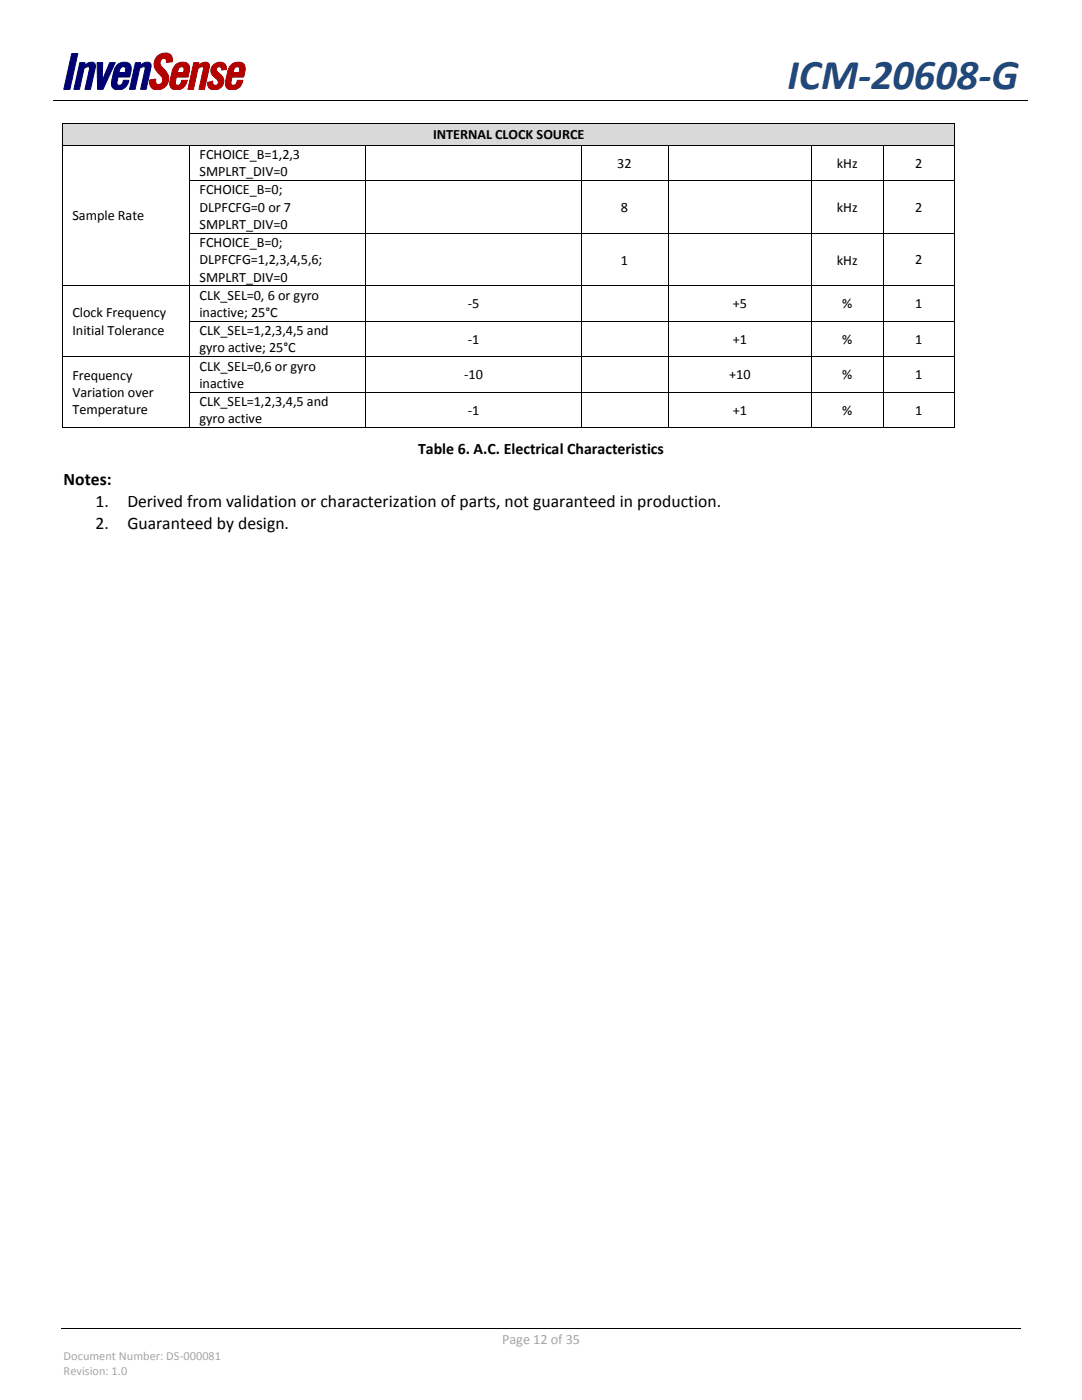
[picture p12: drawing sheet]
<svg xmlns="http://www.w3.org/2000/svg" width="216mm" height="279mm" viewBox="0 0 216 279" stroke-linecap="round" stroke-linejoin="round" font-family="sans-serif">
<path d="M10.5 20.2h194.6M12.2 265.2h191.5" fill="none" stroke="#000" stroke-width=".2"/>
<path d="M58.5 20.1h.2v.1h-.2z" fill-rule="evenodd" fill="#000"/>
<g fill="#000073" stroke="#000073" stroke-width=".2">
<path d="M14.3 10.7h1.2l-1.6 7.1h-1.2z" fill-rule="evenodd"/>
<path d="M15.9 12.5h1.1l-.2 .5a1.57 1.57 0 0 1 2.1-.3l.1 .8-.9 4.3h-1.1l.9-4.1-.1-.2-.2-.2-.8 .4-1 4.1h-1.1z" fill-rule="evenodd"/>
<path d="M19.4 12.5h1.1l-.1 3.6 1.5-3.6h1.1l-2.4 5.3h-1.1z" fill-rule="evenodd"/>
<path d="M24.1 13.5l-.3 1h1.2v-.3a.57 .57 0 0 0-.1-.8 .57 .57 0 0 0-.8 .1zM23.4 13a1.73 1.73 0 0 1 2.7 .1l.1 1-.3 1.3h-2.4l-.1 .7a.61 .61 0 0 0 .4 1 .61 .61 0 0 0 .7-.7l.1-.4h1.1a1.99 1.99 0 0 1-1.2 1.8 1.99 1.99 0 0 1-2.1-.4l-.2-.6 .1-.9 .6-2.2z" fill-rule="evenodd"/>
<path d="M27 12.5h1.1l-.1 .5a1.56 1.56 0 0 1 2-.3l.2 .6-1 4.5h-1.1l.9-4.1v-.2l-.3-.2-.8 .4-.9 4.1h-1.2z" fill-rule="evenodd"/>
</g>
<g fill="#b50000" stroke="#b50000" stroke-width=".2">
<path d="M31.5 11.2a1.85 1.85 0 0 1 2.8 .1l.1 1-1.2 .2a.64 .64 0 0 0-.6-.9 .64 .64 0 0 0-.6 .8 2.73 2.73 0 0 0 1.1 1.9 2.18 2.18 0 0 1 0 2.9 2.18 2.18 0 0 1-2.9 .2l-.3-.6v-.9l1.2-.1a.74 .74 0 0 0 .5 1.1 .74 .74 0 0 0 .9-.9 5.9 5.9 0 0 0-1.5-2.2 2.2 2.2 0 0 1 .5-2.6z" fill-rule="evenodd"/>
<path d="M35.8 13.5l-.4 1h1.2l.1-.3a.57 .57 0 0 0-.1-.8 .57 .57 0 0 0-.8 .1zM35 13a1.73 1.73 0 0 1 2.8 .1v1l-.3 1.3h-2.3l-.2 .7a.61 .61 0 0 0 .4 1 .61 .61 0 0 0 .8-.7l.1-.4h1.1a1.99 1.99 0 0 1-1.3 1.8 1.99 1.99 0 0 1-2.1-.4l-.1-.6 .1-.9 .5-2.2z" fill-rule="evenodd"/>
<path d="M38.7 12.5h1l-.1 .5a1.57 1.57 0 0 1 2.1-.3l.1 .8-1 4.3h-1.1l.9-4.1v-.2l-.3-.2-.8 .4-.9 4.1h-1.1z" fill-rule="evenodd"/>
<path d="M42.5 13a1.47 1.47 0 0 1 1.5-.6 1.47 1.47 0 0 1 1.2 1.2v.2l-1 .2a.57 .57 0 0 0-.4-.7 .57 .57 0 0 0-.7 .5 .57 .57 0 0 0 .4 .6l.1 .2a1.78 1.78 0 0 1 .7 2.6 1.78 1.78 0 0 1-2.7 .2l-.2-1 1-.2a.62 .62 0 0 0 .4 .8 .62 .62 0 0 0 .8-.4 .62 .62 0 0 0-.3-.8l-.3-.3a1.58 1.58 0 0 1-.5-2.5z" fill-rule="evenodd"/>
<path d="M46.9 13.5l-.4 1h1.2l.1-.3a.57 .57 0 0 0-.1-.8 .57 .57 0 0 0-.8 .1zM46.1 13a1.72 1.72 0 0 1 2.7 .1l.1 .7-.3 1.6h-2.3l-.2 .7a.61 .61 0 0 0 .4 1 .61 .61 0 0 0 .8-.7l.1-.4h1.1a1.99 1.99 0 0 1-1.3 1.8 1.99 1.99 0 0 1-2.1-.4l-.1-.9 .4-2.1 .4-1z" fill-rule="evenodd"/>
</g>
<g fill="#d9d9d9">
<path d="M12.6 24.7h177.9v4.2h-177.9z" fill-rule="evenodd"/>
<path d="M14.4 24.7h174.2v4.2h-174.2z" fill-rule="evenodd"/>
</g>
<g fill="#000">
<path d="M12.4 24.6h.2v.1h-.2z" fill-rule="evenodd"/>
<path d="M12.4 24.6h.2v.1h-.2z" fill-rule="evenodd"/>
<path d="M12.4 28.9h.2v.1h-.2z" fill-rule="evenodd"/>
<path d="M12.4 35.9h.2v.2h-.2z" fill-rule="evenodd"/>
<path d="M37.8 28.9h.2v.1h-.2z" fill-rule="evenodd"/>
<path d="M37.8 35.9h.2v.2h-.2z" fill-rule="evenodd"/>
<path d="M72.9 28.9h.2v.1h-.2z" fill-rule="evenodd"/>
<path d="M72.9 35.9h.2v.2h-.2z" fill-rule="evenodd"/>
<path d="M115.8 28.9h.2v.1h-.2z" fill-rule="evenodd"/>
<path d="M115.8 35.9h.2v.2h-.2z" fill-rule="evenodd"/>
<path d="M133.3 28.9h.2v.1h-.2z" fill-rule="evenodd"/>
<path d="M133.3 35.9h.2v.2h-.2z" fill-rule="evenodd"/>
<path d="M161.9 28.9h.1v.1h-.1z" fill-rule="evenodd"/>
<path d="M161.9 35.9h.1v.2h-.1z" fill-rule="evenodd"/>
<path d="M176.2 28.9h.2v.1h-.2z" fill-rule="evenodd"/>
<path d="M176.2 35.9h.2v.2h-.2z" fill-rule="evenodd"/>
<path d="M190.5 24.6h.1v.1h-.1z" fill-rule="evenodd"/>
<path d="M190.5 24.6h.1v.1h-.1z" fill-rule="evenodd"/>
<path d="M190.5 28.9h.1v.1h-.1z" fill-rule="evenodd"/>
<path d="M190.5 35.9h.1v.2h-.1z" fill-rule="evenodd"/>
<path d="M12.4 46.4h.2v.2h-.2z" fill-rule="evenodd"/>
<path d="M12.4 57h.2v.2h-.2z" fill-rule="evenodd"/>
<path d="M37.8 46.4h.2v.2h-.2z" fill-rule="evenodd"/>
<path d="M37.8 57h.2v.2h-.2z" fill-rule="evenodd"/>
<path d="M72.9 46.4h.2v.2h-.2z" fill-rule="evenodd"/>
<path d="M72.9 57h.2v.2h-.2z" fill-rule="evenodd"/>
<path d="M115.8 46.4h.2v.2h-.2z" fill-rule="evenodd"/>
<path d="M115.8 57h.2v.2h-.2z" fill-rule="evenodd"/>
<path d="M133.3 46.4h.2v.2h-.2z" fill-rule="evenodd"/>
<path d="M133.3 57h.2v.2h-.2z" fill-rule="evenodd"/>
<path d="M161.9 46.4h.1v.2h-.1z" fill-rule="evenodd"/>
<path d="M161.9 57h.1v.2h-.1z" fill-rule="evenodd"/>
<path d="M176.2 46.4h.2v.2h-.2z" fill-rule="evenodd"/>
<path d="M176.2 57h.2v.2h-.2z" fill-rule="evenodd"/>
<path d="M190.5 46.4h.1v.2h-.1z" fill-rule="evenodd"/>
<path d="M190.5 57h.1v.2h-.1z" fill-rule="evenodd"/>
<path d="M12.4 64.1h.2v.1h-.2z" fill-rule="evenodd"/>
<path d="M12.4 71.1h.2v.2h-.2z" fill-rule="evenodd"/>
<path d="M12.4 78.2h.2v.2h-.2z" fill-rule="evenodd"/>
<path d="M37.8 64.1h.2v.1h-.2z" fill-rule="evenodd"/>
<path d="M37.8 71.1h.2v.2h-.2z" fill-rule="evenodd"/>
<path d="M37.8 78.2h.2v.2h-.2z" fill-rule="evenodd"/>
<path d="M72.9 64.1h.2v.1h-.2z" fill-rule="evenodd"/>
<path d="M72.9 71.1h.2v.2h-.2z" fill-rule="evenodd"/>
<path d="M72.9 78.2h.2v.2h-.2z" fill-rule="evenodd"/>
<path d="M115.8 64.1h.2v.1h-.2z" fill-rule="evenodd"/>
<path d="M115.8 71.1h.2v.2h-.2z" fill-rule="evenodd"/>
<path d="M115.8 78.2h.2v.2h-.2z" fill-rule="evenodd"/>
<path d="M133.3 64.1h.2v.1h-.2z" fill-rule="evenodd"/>
<path d="M133.3 71.1h.2v.2h-.2z" fill-rule="evenodd"/>
<path d="M133.3 78.2h.2v.2h-.2z" fill-rule="evenodd"/>
<path d="M161.9 64.1h.1v.1h-.1z" fill-rule="evenodd"/>
<path d="M161.9 71.1h.1v.2h-.1z" fill-rule="evenodd"/>
<path d="M161.9 78.2h.1v.2h-.1z" fill-rule="evenodd"/>
<path d="M176.2 64.1h.2v.1h-.2z" fill-rule="evenodd"/>
<path d="M176.2 71.1h.2v.2h-.2z" fill-rule="evenodd"/>
<path d="M176.2 78.2h.2v.2h-.2z" fill-rule="evenodd"/>
<path d="M190.5 64.1h.1v.1h-.1z" fill-rule="evenodd"/>
<path d="M190.5 71.1h.1v.2h-.1z" fill-rule="evenodd"/>
<path d="M190.5 78.2h.1v.2h-.1z" fill-rule="evenodd"/>
<path d="M12.4 85.3h.2v.1h-.2z" fill-rule="evenodd"/>
<path d="M12.4 85.3h.2v.1h-.2z" fill-rule="evenodd"/>
<path d="M37.8 85.3h.2v.1h-.2z" fill-rule="evenodd"/>
<path d="M72.9 85.3h.2v.1h-.2z" fill-rule="evenodd"/>
<path d="M115.8 85.3h.2v.1h-.2z" fill-rule="evenodd"/>
<path d="M133.3 85.3h.2v.1h-.2z" fill-rule="evenodd"/>
<path d="M161.9 85.3h.1v.1h-.1z" fill-rule="evenodd"/>
<path d="M176.2 85.3h.2v.1h-.2z" fill-rule="evenodd"/>
<path d="M190.5 85.3h.1v.1h-.1z" fill-rule="evenodd"/>
<path d="M190.5 85.3h.1v.1h-.1z" fill-rule="evenodd"/>
</g>
<g fill="none" stroke="#000" stroke-width=".2">
<path d="M12.5 24.7v4.2M12.5 29v6.9M12.5 36.1v10.3M12.6 24.6h177.9M12.6 29h25.2M37.9 29v6.9M37.9 36.1v10.3M38 29h34.9M38 36h34.9M73 29v6.9M73 36.1v10.3M73.1 29h42.7"/>
<path d="M73.1 36h42.7M115.9 29v6.9M115.9 36.1v10.3M116 29h17.3M116 36h17.3M133.4 29v6.9M133.4 36.1v10.3M133.5 29h28.4M133.5 36h28.4M161.9 29v6.9M161.9 36.1v10.3M162 29h14.2"/>
<path d="M162 36h14.2M176.3 29v6.9M176.3 36.1v10.3M176.4 29h14.1M176.4 36h14.1M190.5 24.7v4.2M190.5 29v6.9M190.5 36.1v10.3M12.5 46.6v10.4M12.5 57.2v6.9M12.6 57.1h25.2M37.9 46.6v10.4"/>
<path d="M37.9 57.2v6.9M38 46.5h34.9M38 57.1h34.9M73 46.6v10.4M73 57.2v6.9M73.1 46.5h42.7M73.1 57.1h42.7M115.9 46.6v10.4M115.9 57.2v6.9M116 46.5h17.3M116 57.1h17.3M133.4 46.6v10.4"/>
<path d="M133.4 57.2v6.9M133.5 46.5h28.4M133.5 57.1h28.4M161.9 46.6v10.4M161.9 57.2v6.9M162 46.5h14.2M162 57.1h14.2M176.3 46.6v10.4M176.3 57.2v6.9M176.4 46.5h14.1M176.4 57.1h14.1M190.5 46.6v10.4"/>
<path d="M190.5 57.2v6.9M12.5 64.2v6.9M12.5 71.3v6.9M12.5 78.4v6.9M12.6 71.2h25.2M37.9 64.2v6.9M37.9 71.3v6.9M37.9 78.4v6.9M38 64.1h34.9M38 71.2h34.9M38 78.3h34.9M73 64.2v6.9"/>
<path d="M73 71.3v6.9M73 78.4v6.9M73.1 64.1h42.7M73.1 71.2h42.7M73.1 78.3h42.7M115.9 64.2v6.9M115.9 71.3v6.9M115.9 78.4v6.9M116 64.1h17.3M116 71.2h17.3M116 78.3h17.3M133.4 64.2v6.9"/>
<path d="M133.4 71.3v6.9M133.4 78.4v6.9M133.5 64.1h28.4M133.5 71.2h28.4M133.5 78.3h28.4M161.9 64.2v6.9M161.9 71.3v6.9M161.9 78.4v6.9M162 64.1h14.2M162 71.2h14.2M162 78.3h14.2M176.3 64.2v6.9"/>
<path d="M176.3 71.3v6.9M176.3 78.4v6.9M176.4 64.1h14.1M176.4 71.2h14.1M176.4 78.3h14.1M190.5 64.2v6.9M190.5 71.3v6.9M190.5 78.4v6.9M12.6 85.4h25.2M38 85.4h34.9M73.1 85.4h42.7M116 85.4h17.3"/>
<path d="M133.5 85.4h28.4M162 85.4h14.2M176.4 85.4h14.1"/>
</g>
<text font-size="8.5" fill="#1f497d" x="157.2" y="17.8">ICM-20608-G</text>
<g font-size="3.5">
<text x="12.7" y="96.9">Notes:</text>
<text x="19" y="101.2">1.</text>
<text x="25.4" y="101.2">Derived from validation or characterization of parts, not guaranteed in production.</text>
<text x="19" y="105.5">2.</text>
<text x="25.4" y="105.5">Guaranteed by design.</text>
</g>
<text font-size="3.2" x="83.4" y="90.6">Table 6. A.C. Electrical Characteristics</text>
<g font-size="2.8">
<text x="86.4" y="27.8">INTERNAL CLOCK SOURCE</text>
<text x="39.8" y="31.7">FCHOICE_B=1,2,3</text>
<text x="39.8" y="35.2">SMPLRT_DIV=0</text>
<text x="123.2" y="33.5">32</text>
<text x="167" y="33.5">kHz</text>
<text x="182.6" y="33.5">2</text>
<text x="39.8" y="38.8">FCHOICE_B=0;</text>
<text x="14.4" y="43.9">Sample Rate</text>
<text x="39.8" y="42.3">DLPFCFG=0 or 7</text>
<text x="39.8" y="45.7">SMPLRT_DIV=0</text>
<text x="123.9" y="42.3">8</text>
<text x="167" y="42.3">kHz</text>
<text x="182.6" y="42.3">2</text>
<text x="39.8" y="49.3">FCHOICE_B=0;</text>
<text x="39.8" y="52.8">DLPFCFG=1,2,3,4,5,6;</text>
<text x="123.9" y="52.8">1</text>
<text x="167" y="52.8">kHz</text>
<text x="182.6" y="52.8">2</text>
<text x="39.8" y="56.2">SMPLRT_DIV=0</text>
<text x="39.8" y="59.8">CLK_SEL=0, 6 or gyro</text>
<text x="14.4" y="63.3">Clock Frequency</text>
<text x="39.8" y="63.3">inactive; 25°C</text>
<text x="93.3" y="61.6">-5</text>
<text x="146.2" y="61.6">+5</text>
<text x="168.1" y="61.6">%</text>
<text x="182.6" y="61.6">1</text>
<text x="14.4" y="66.8">Initial Tolerance</text>
<text x="39.8" y="66.9">CLK_SEL=1,2,3,4,5 and</text>
<text x="39.8" y="70.3">gyro active; 25°C</text>
<text x="93.3" y="68.6">-1</text>
<text x="146.2" y="68.6">+1</text>
<text x="168.1" y="68.6">%</text>
<text x="182.6" y="68.6">1</text>
<text x="14.4" y="75.8">Frequency</text>
<text x="39.8" y="74">CLK_SEL=0,6 or gyro</text>
<text x="39.8" y="77.4">inactive</text>
<text x="92.6" y="75.7">-10</text>
<text x="145.5" y="75.7">+10</text>
<text x="168.1" y="75.7">%</text>
<text x="182.6" y="75.7">1</text>
<text x="14.4" y="79.2">Variation over</text>
<text x="14.4" y="82.6">Temperature</text>
<text x="39.8" y="81">CLK_SEL=1,2,3,4,5 and</text>
<text x="93.3" y="82.8">-1</text>
<text x="146.2" y="82.8">+1</text>
<text x="168.1" y="82.8">%</text>
<text x="182.6" y="82.7">1</text>
<text x="39.8" y="84.5">gyro active</text>
</g>
<text font-size="2.8" fill="#a6a6a6" x="100.2" y="268.3">Page 12 of 35</text>
<g font-size="2.5" fill="#a6a6a6">
<text x="12.7" y="271.4">Document Number: DS-000081</text>
<text x="12.7" y="274.4">Revision: 1.0</text>
</g>
</svg>
